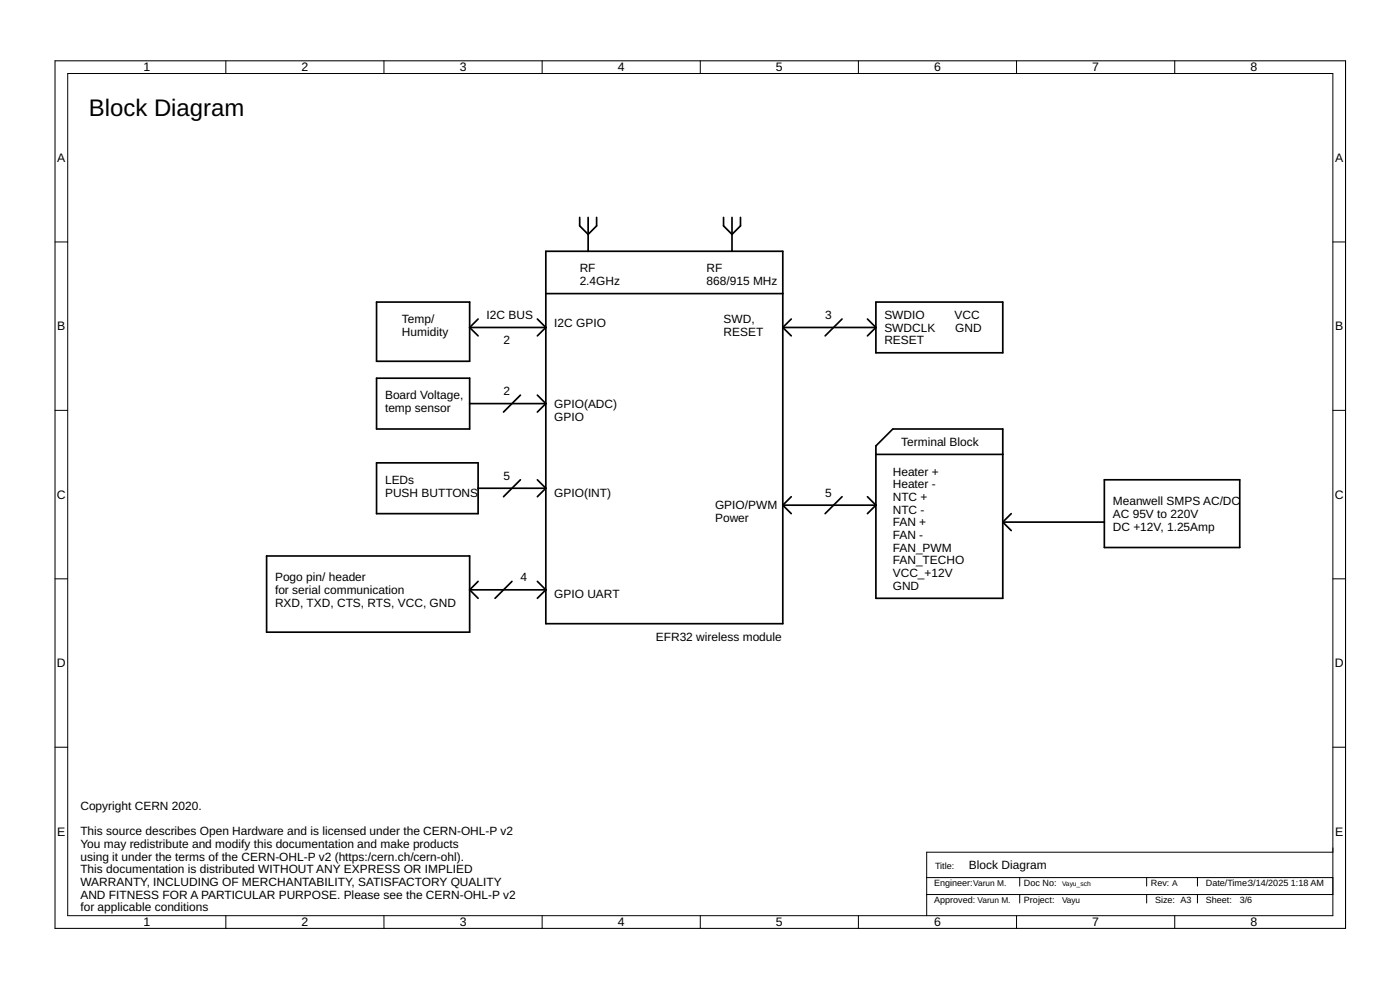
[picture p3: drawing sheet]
<svg xmlns="http://www.w3.org/2000/svg" width="420mm" height="297mm" viewBox="0 0 420 297" stroke-linecap="round" stroke-linejoin="round" font-family="sans-serif">
<g fill="none" stroke="#000" stroke-width=".51">
<path d="M163.8 75.4h71.1v111.7h-71.1zM174 65.2v2.6l2.5 2.5 2.5-2.5v-2.6M176.5 65.2v10.2M217.1 65.2v2.6l2.6 2.5 2.5-2.5v-2.6M219.7 65.2v10.2M113 90.6h27.9v17.8h-27.9zM140.9 98.3h22.9M140.9 98.3l2.6 2.5M143.5 95.7l-2.6 2.6M161.3 95.7l2.5 2.6M163.8 88.1h71.1M163.8 98.3l-2.5 2.5"/>
<path d="M234.9 98.3h28M234.9 98.3l2.6 2.5M237.5 95.7l-2.6 2.6M252.7 95.7l-5.1 5.1M260.3 95.7l2.6 2.6M262.9 90.6h38v15.3h-38zM262.9 98.3l-2.6 2.5M113 113.5h27.9v15.2h-27.9zM156.2 118.6l-5.1 5M161.3 118.6l2.5 2.5M113 138.9h30.5v15.2h-30.5zM140.9 121.1h22.9"/>
<path d="M163.8 121.1l-2.5 2.5M262.9 136.3h38M267.9 128.7h33v50.8h-38v-45.7zM143.5 146.5h20.3M156.2 144l-5.1 5M161.3 144l2.5 2.5M163.8 146.5l-2.5 2.5M234.9 151.6h28M234.9 151.6l2.6 2.5M237.5 149l-2.6 2.6M252.7 149l-5.1 5.1M260.3 149l2.6 2.6"/>
<path d="M262.9 151.6l-2.6 2.5M300.9 156.7h30.5M300.9 156.7l2.6 2.5M303.5 154.1l-2.6 2.6M331.4 144h40.7v20.3h-40.7zM80 166.8h60.9v22.9h-60.9zM140.9 177h22.9M140.9 177l2.6 2.5M143.5 174.4l-2.6 2.6M153.6 174.4l-5 5.1M161.3 174.4l2.5 2.6M163.8 177l-2.5 2.5"/>
</g>
<g fill="none" stroke="#000" stroke-width=".3">
<path d="M67.8 18.2v3.9M115.2 18.2v3.9M162.7 18.2v3.9M210.2 18.2v3.9M257.6 18.2v3.9M305.1 18.2v3.9M352.6 18.2v3.9M20.3 22.1h379.7v252.6h-379.7zM16.5 72.6h3.8M400 72.6h3.8M16.5 123.1h3.8M400 123.1h3.8"/>
<path d="M16.5 173.7h3.8M400 173.7h3.8M16.5 224.2h3.8M400 224.2h3.8M400 255.7h-121.9v19M67.8 274.7v3.9M115.2 274.7v3.9M162.7 274.7v3.9M210.2 274.7v3.9M257.6 274.7v3.9M278.1 268.4h121.9M278.1 263.3h121.9"/>
<path d="M305.1 274.7v3.9M306 263.3v2.6M306 268.4v2.5M344.1 263.3v2.6M344.1 268.4v2.5M352.6 274.7v3.9M359.4 263.3v2.6M359.4 268.4v2.5"/>
</g>
<path d="M16.5 18.2h387.3v260.4h-387.3z" fill="none" stroke="#000" stroke-width=".32"/>
<text font-size="7.2" x="26.7" y="34.8">Block Diagram</text>
<g font-size="3.7">
<text x="43" y="21.4">1</text>
<text x="90.5" y="21.4">2</text>
<text x="138" y="21.4">3</text>
<text x="185.4" y="21.4">4</text>
<text x="232.9" y="21.4">5</text>
<text x="280.3" y="21.4">6</text>
<text x="327.8" y="21.4">7</text>
<text x="375.3" y="21.4">8</text>
<text x="17.2" y="48.6">A</text>
<text x="400.7" y="48.6">A</text>
<text x="17.2" y="99.2">B</text>
<text x="400.7" y="99.2">B</text>
<text x="17.1" y="149.7">C</text>
<text x="400.6" y="149.7">C</text>
<text x="17.1" y="200.2">D</text>
<text x="400.6" y="200.2">D</text>
<text x="17.2" y="250.8">E</text>
<text x="400.7" y="250.8">E</text>
<text x="43" y="277.9">1</text>
<text x="90.5" y="277.9">2</text>
<text x="138" y="277.9">3</text>
<text x="185.4" y="277.9">4</text>
<text x="232.9" y="277.9">5</text>
<text x="280.3" y="277.9">6</text>
<text x="327.8" y="277.9">7</text>
<text x="375.3" y="277.9">8</text>
</g>
<g font-size="3.6">
<text x="174" y="81.7">RF</text>
<text x="212.1" y="81.7">RF</text>
<text x="174" y="85.5">2.4GHz</text>
<text x="212.1" y="85.5">868/915 MHz</text>
<text x="146" y="95.7">I2C BUS</text>
<text x="247.6" y="95.7">3</text>
<text x="265.4" y="95.7">SWDIO</text>
<text x="286.5" y="95.7">VCC</text>
<text x="120.6" y="97">Temp/</text>
<text x="120.6" y="100.8">Humidity</text>
<text x="166.4" y="98.2">I2C GPIO</text>
<text x="217.1" y="97">SWD,</text>
<text x="217.1" y="100.8">RESET</text>
<text x="265.4" y="99.5">SWDCLK</text>
<text x="286.7" y="99.5">GND</text>
<text x="151.1" y="103.3">2</text>
<text x="265.4" y="103.3">RESET</text>
<text x="115.6" y="119.8">Board Voltage,</text>
<text x="151.1" y="118.6">2</text>
<text x="115.6" y="123.6">temp sensor</text>
<text x="166.4" y="122.4">GPIO(ADC)</text>
<text x="166.4" y="126.2">GPIO</text>
<text x="270.5" y="133.8">Terminal Block</text>
<text x="151.1" y="144">5</text>
<text x="267.9" y="142.7">Heater +</text>
<text x="115.6" y="145.2">LEDs</text>
<text x="115.6" y="149">PUSH BUTTONS</text>
<text x="166.4" y="149">GPIO(INT)</text>
<text x="247.6" y="149">5</text>
<text x="267.9" y="146.5">Heater -</text>
<text x="214.6" y="152.8">GPIO/PWM</text>
<text x="267.9" y="150.3">NTC +</text>
<text x="267.9" y="154.1">NTC -</text>
<text x="334" y="151.6">Meanwell SMPS AC/DC</text>
<text x="334" y="155.4">AC 95V to 220V</text>
<text x="214.6" y="156.7">Power</text>
<text x="267.9" y="157.9">FAN +</text>
<text x="267.9" y="161.7">FAN -</text>
<text x="334" y="159.2">DC +12V, 1.25Amp</text>
<text x="267.9" y="165.5">FAN_PWM</text>
<text x="267.9" y="169.4">FAN_TECHO</text>
<text x="267.9" y="173.2">VCC_+12V</text>
<text x="82.5" y="174.4">Pogo pin/ header</text>
<text x="82.5" y="178.2">for serial communication</text>
<text x="156.2" y="174.4">4</text>
<text x="166.4" y="179.5">GPIO UART</text>
<text x="267.9" y="177">GND</text>
<text x="82.5" y="182.1">RXD, TXD, CTS, RTS, VCC, GND</text>
<text x="196.8" y="192.2">EFR32 wireless module</text>
<text x="24.1" y="243">Copyright CERN 2020.</text>
<text x="24.1" y="250.6">This source describes Open Hardware and is licensed under the CERN-OHL-P v2</text>
<text x="24.1" y="254.4">You may redistribute and modify this documentation and make products</text>
<text x="24.1" y="258.2">using it under the terms of the CERN-OHL-P v2 (https:/cern.ch/cern-ohl).</text>
<text x="24.1" y="262">This documentation is distributed WITHOUT ANY EXPRESS OR IMPLIED</text>
<text x="290.8" y="260.8">Block Diagram</text>
<text x="24.1" y="265.9">WARRANTY, INCLUDING OF MERCHANTABILITY, SATISFACTORY QUALITY</text>
<text x="24.1" y="269.7">AND FITNESS FOR A PARTICULAR PURPOSE. Please see the CERN-OHL-P v2</text>
<text x="24.1" y="273.5">for applicable conditions</text>
</g>
<g font-size="2.7">
<text x="280.6" y="260.8">Title:</text>
<text x="280.4" y="266">Engineer:Varun M.</text>
<text x="307.3" y="265.9">Doc No:</text>
<text x="345.4" y="265.9">Rev: A</text>
<text x="361.9" y="265.9">Date/Time:3/14/2025</text>
<text x="387.4" y="265.9">1:18 AM</text>
<text x="280.4" y="271.1">Approved: Varun M.</text>
<text x="307.3" y="270.9">Project:</text>
<text x="346.7" y="270.9">Size: A3</text>
<text x="361.9" y="270.9">Sheet:</text>
<text x="372.1" y="270.9">3/6</text>
</g>
<text font-size="2.5" x="318.7" y="270.9">Vayu</text>
<text font-size="2" x="318.7" y="265.9">Vayu_sch</text>
</svg>
